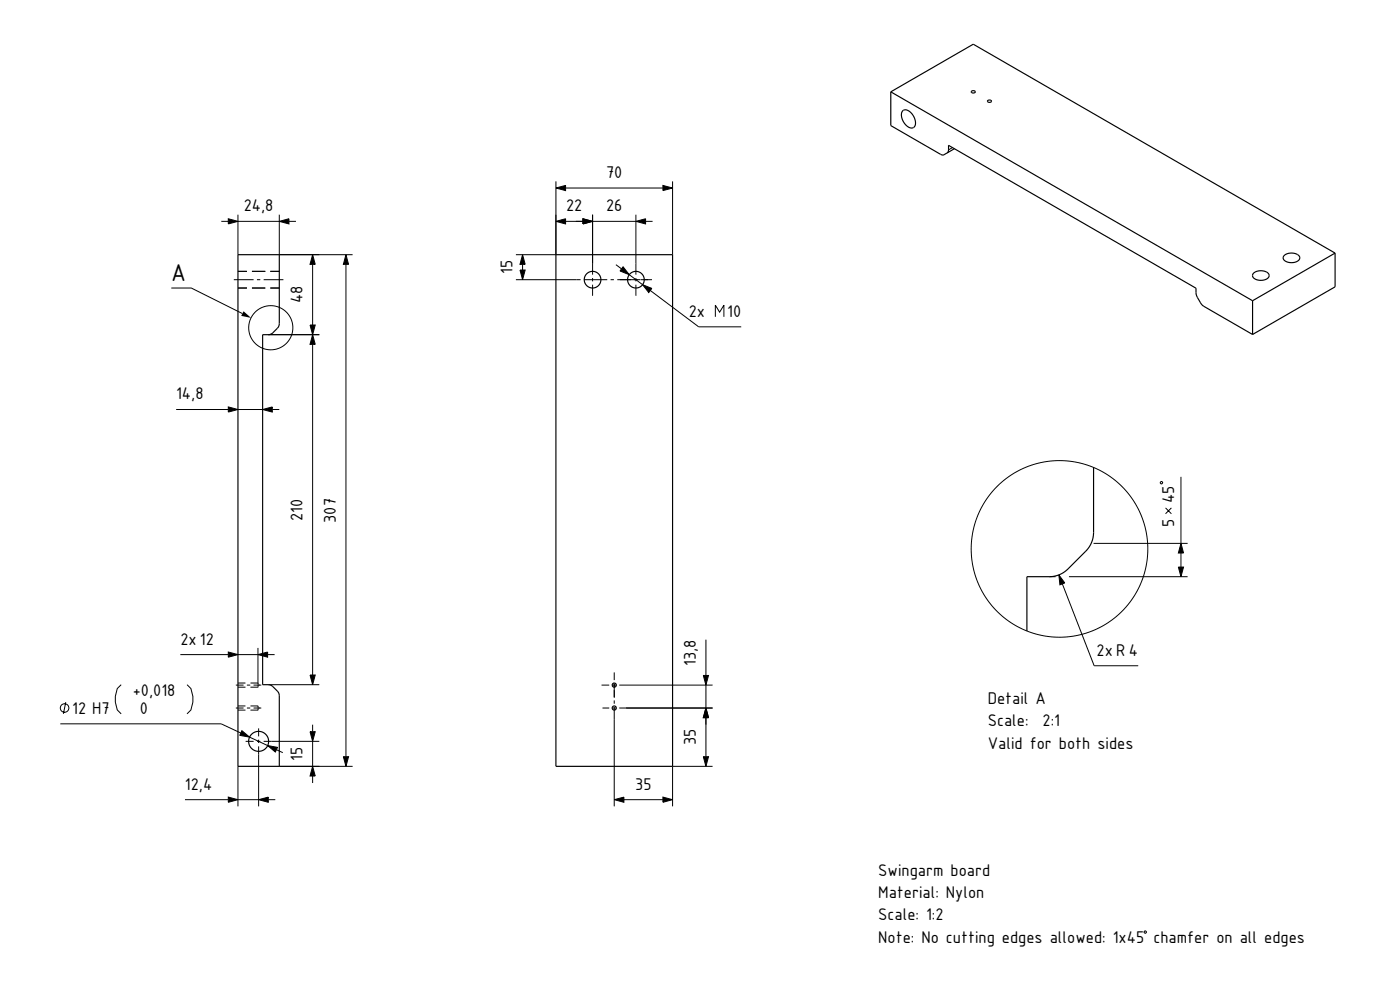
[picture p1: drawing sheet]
<svg xmlns="http://www.w3.org/2000/svg" width="420mm" height="297mm" viewBox="0 0 420 297" stroke-linecap="round" stroke-linejoin="round" font-family="sans-serif">
<g fill="none" stroke="#000" stroke-width=".3">
<path d="M166.8 56.4l2.9-.8v1.6zM166.8 54.4v22h-12M169.7 56.4h29.2M198.9 55.6l2.9 .8-2.9 .8zM201.8 54.4v22M285.7 44.3l-1.1 .7M66.4 66.4h2.1M68.5 65.6l2.9 .8-2.9 .8zM71.4 64.4v12M71.4 66.4h12.4M83.8 66.4l2.9-.8v1.6zM83.8 64.4v12h22"/>
<path d="M86.7 66.4h2.1M93.8 76.4l.8 2.9h-1.6zM93.8 79.3v18.2M103.8 76.4l.8 2.9h-1.6zM103.8 79.3v147.7M156.8 76.4l.8 2.9h-1.6zM156.8 79.3v1.7M166.8 66.4l2.9-.8v1.6zM169.7 66.4h5.2M174.9 65.6l2.9 .8-2.9 .8zM177.8 64.4v18M177.8 66.4h13"/>
<path d="M184.8 79.4l1.7 1.3M190.8 66.4l2.9-.8v1.6zM190.8 64.4v18M193.7 66.4h2.1M51.4 86.4h6l15.3 7.7M70.1 83.9h6M71.4 86.4h2.7M71.4 81.4h2.7M75.6 86.4h4M75.6 81.4h4M77.1 83.9h1M79.1 83.9h5.9"/>
<path d="M81.1 86.4h2.7M81.1 81.4h2.7M93 97.5h1.6l-.8 2.9zM154.8 83.9h19.4M156 81h1.6l-.8 2.9zM175.2 83.9h7M177.8 83.4v1M177.8 85.4v3.3M183.2 83.9h1M185.2 83.9h7M186.9 80l1.9 2.4-2.8-1.1zM188.8 82.4l4 3"/>
<path d="M190.8 83.4v1M190.8 85.4v3.3M192.3 83.9h3.3M192.8 85.4l2.8 1.1-1 1.3zM193.2 83.9h1.2M195.1 87.1l14.5 11h12.8M214.6 95v-3.5l1.3 2.1 1.3-2.1v3.5M80.5 100.4h15.3M93.8 100.4l.8 2.9h-1.6zM93.8 103.3v99.2M52.8 122.9h15.7M68.5 122.1l2.9 .8-2.9 .7z"/>
<path d="M71.4 122.9h7.4M78.8 122.9l2.9-.8v1.5zM81.7 122.9h2.1M348.3 144.5l.5 .2-.2 .5-.5-.3zM349.7 152.4l1.7 1.7M351.4 152.4l-1.7 1.7M354.3 143.1v19.9M314.8 173h1.9M317.7 172.5l1.7 2.4-1.4 .6zM318.7 175.2l9.5 24.5h13.3M320.7 173h35.6M328.1 163h28.2"/>
<path d="M353.5 170.1h1.6l-.8 2.9zM354.3 163l.8 2.9h-1.6zM354.3 165.9v4.2M54.1 196.4h14.4M68.5 195.6l2.9 .8-2.9 .8zM71.4 196.4h6M77.4 196.4l2.9-.8v1.6zM77.4 194.4v10.7M80.3 196.4h2.1M211.8 191.9v10.7M18.1 217.2h48.3l5.8 2.7M19.7 210.7l-.7 3.5"/>
<path d="M36.4 205.4l-1.2 1.2-.6 2.3v1.8l.6 2.3 1.2 1.2M56.1 205.4l1.2 1.2 .6 2.3v1.8l-.6 2.3-1.2 1.2M70.8 212.4h2.3M70.8 205.5h2.3M71.4 211.8h2.2M71.4 213h2.2M71.4 206.2h2.2M71.4 204.9h2.2M72.6 219.2l2.3 1.9-3-.5zM74.1 212.4h1M74.1 205.5h1M75.1 204.9h2.3l.1 .2"/>
<path d="M75.1 211.8h2.3M75.1 213h2.3M75.1 206.2h2.3M76.1 212.4h2.3M76.1 205.5h2.3M77.4 205.3v.4M77.4 205.9v.3M77.4 211.8v.2M77.4 212.2v.4M77.4 212.8v.2M77.4 211.8l.1 .2M77.5 212.8l-.1 .2"/>
<path d="M77.5 205.9l-.1 .3M77.6 218.5v2.4M77.6 205.3v.4M77.6 212.2v.4M80.5 205.4h15.3M93 202.5h1.6l-.8 2.9zM93 219.5h1.6l-.8 2.9zM93.8 217.4v2.1M180.5 205.5h2.3M180.7 212.4h2.1M183.8 212.4h1M183.8 205.5h1"/>
<path d="M184.3 201.7v2.3M184.3 205v4.3M184.3 210.1v1M184.3 212.1v29.8M185.8 212.4h28M185.8 205.5h28M211 202.6h1.6l-.8 2.9zM211.8 212.4l.8 2.9h-1.6zM211.8 205.5v6.9M211.8 215.3v11.7M55.5 239.9h13M68.5 239.1l2.9 .8-2.9 .8z"/>
<path d="M71.4 229.9v12M71.4 239.9h6.2M73.7 222.4h2.4M74.9 221.1l5.4 2.6M77.1 222.4h1M77.6 239.9l2.9-.8v1.6zM77.6 221.9v1M77.6 223.9v18M79.1 222.4h16.7M80.3 223.7l3 .5-.7 1.4zM80.5 239.9h2.1M82.9 224.9l1.9 .9"/>
<path d="M83.8 229.9h22M93.8 229.9l.8 2.9h-1.6zM93.8 222.4v7.5M93.8 232.8v2.1M103 227h1.6l-.8 2.9zM184.3 239.9l2.9-.8v1.6zM187.2 239.9h11.7M198.9 239.1l2.9 .8-2.9 .8zM211 227h1.6l-.8 2.9zM213.8 229.9h-12v12M343.2 279.5l.5-.2 .2 .4-.4 .3z"/>
<circle cx="81.2" cy="98.3" r="6.6"/>
<circle cx="317.9" cy="164.7" r="26.5"/>
<circle cx="19.4" cy="212.4" r="1.28"/>
</g>
<g fill="none" stroke="#000" stroke-width=".35">
<path d="M267.2 27.6v10.1l15.2 8.7 .6 .1 1.1-.6M267.2 27.6l108.6 62.6M267.2 27.6l24.8-14.3 108.5 62.6M270.8 33.3a2.14 2.14 0 0 1 3 1.2 2.68 2.68 0 0 1 .1 3.8 3.5 3.5 0 0 1-3.4-3.3v-1zM291.4 27.4a.64 .64 0 0 1 .7-.2 .64 .64 0 0 1 .5 .5 .64 .64 0 0 1-.7 .2 .64 .64 0 0 1-.5-.5zM296.3 30.2a.65 .65 0 0 1 .6-.2 .65 .65 0 0 1 .5 .5 .64 .64 0 0 1-.6 .2 .64 .64 0 0 1-.5-.5zM284.1 45.9l.4-.7 .1-1.6 74.2 42.9 .2 2.2 1.3 2.4 .6 .7 14.9 8.5M286.3 44.6l-2.2 1.3M71.4 76.4h12.4v21l-.4 .9-2 1.9-.7 .2h-1.9v105h2l.7 .3 1.8 1.7 .4 .8 .1 21.7h-12.4zM166.8 76.4h35v153.5h-35zM385.3 76.6a3.2 3.2 0 0 1 4.6 .6 2.35 2.35 0 0 1-3.1 1.5 1.48 1.48 0 0 1-1.7-1.8zM400.5 75.9l-24.7 14.3"/>
<path d="M400.5 75.9v10.2l-24.7 14.2M375.8 90.2v10.1M376.1 81.9a3.2 3.2 0 0 1 4.6 .6 2.35 2.35 0 0 1-3.1 1.6 1.49 1.49 0 0 1-1.7-1.9zM328.1 140.2v19.5a8 8 0 0 1-2.4 5.7l-5.3 5.3a8 8 0 0 1-5.6 2.3h-6.7v16.3"/>
<circle cx="177.8" cy="83.9" r="2.5"/>
<circle cx="190.8" cy="83.9" r="2.5"/>
<circle cx="184.3" cy="205.5" r=".63"/>
<circle cx="184.3" cy="212.4" r=".63"/>
<circle cx="77.6" cy="222.4" r="3"/>
</g>
<g fill="#000">
<path d="M166.8 56.4l2.9-.8v1.6z" fill-rule="evenodd"/>
<path d="M198.9 55.6l2.9 .8-2.9 .8z" fill-rule="evenodd"/>
<path d="M68.5 65.6l2.9 .8-2.9 .8z" fill-rule="evenodd"/>
<path d="M83.8 66.4l2.9-.8v1.6z" fill-rule="evenodd"/>
<path d="M93.8 76.4l.8 2.9h-1.6z" fill-rule="evenodd"/>
<path d="M103.8 76.4l.8 2.9h-1.6z" fill-rule="evenodd"/>
<path d="M156.8 76.4l.8 2.9h-1.6z" fill-rule="evenodd"/>
<path d="M166.8 66.4l2.9-.8v1.6z" fill-rule="evenodd"/>
<path d="M174.9 65.6l2.9 .8-2.9 .8z" fill-rule="evenodd"/>
<path d="M174.9 65.6l2.9 .8-2.9 .8z" fill-rule="evenodd"/>
<path d="M190.8 66.4l2.9-.8v1.6z" fill-rule="evenodd"/>
<path d="M73.1 93.4l2.2 2-2.9-.6z" fill-rule="evenodd"/>
<path d="M93 97.5h1.6l-.8 2.9z" fill-rule="evenodd"/>
<path d="M156 81h1.6l-.8 2.9z" fill-rule="evenodd"/>
<path d="M186.9 80l1.9 2.4-2.8-1.1z" fill-rule="evenodd"/>
<path d="M192.8 85.4l2.8 1.1-1 1.3z" fill-rule="evenodd"/>
<path d="M93.8 100.4l.8 2.9h-1.6z" fill-rule="evenodd"/>
<path d="M68.5 122.1l2.9 .8-2.9 .7z" fill-rule="evenodd"/>
<path d="M78.8 122.9l2.9-.8v1.5z" fill-rule="evenodd"/>
<path d="M317.7 172.5l1.7 2.4-1.4 .6z" fill-rule="evenodd"/>
<path d="M353.5 170.1h1.6l-.8 2.9z" fill-rule="evenodd"/>
<path d="M354.3 163l.8 2.9h-1.6z" fill-rule="evenodd"/>
<path d="M68.5 195.6l2.9 .8-2.9 .8z" fill-rule="evenodd"/>
<path d="M77.4 196.4l2.9-.8v1.6z" fill-rule="evenodd"/>
<path d="M93 202.5h1.6l-.8 2.9z" fill-rule="evenodd"/>
<path d="M93 219.5h1.6l-.8 2.9z" fill-rule="evenodd"/>
<path d="M211 202.6h1.6l-.8 2.9z" fill-rule="evenodd"/>
<path d="M211.8 212.4l.8 2.9h-1.6z" fill-rule="evenodd"/>
<path d="M211.8 212.4l.8 2.9h-1.6z" fill-rule="evenodd"/>
<path d="M72.6 219.2l2.3 1.9-3-.5z" fill-rule="evenodd"/>
<path d="M77.6 239.9l2.9-.8v1.6z" fill-rule="evenodd"/>
<path d="M80.3 223.7l3 .5-.7 1.4z" fill-rule="evenodd"/>
<path d="M93.8 229.9l.8 2.9h-1.6z" fill-rule="evenodd"/>
<path d="M103 227h1.6l-.8 2.9z" fill-rule="evenodd"/>
<path d="M184.3 239.9l2.9-.8v1.6z" fill-rule="evenodd"/>
<path d="M211 227h1.6l-.8 2.9z" fill-rule="evenodd"/>
<path d="M68.5 239.1l2.9 .8-2.9 .8z" fill-rule="evenodd"/>
<path d="M198.9 239.1l2.9 .8-2.9 .8z" fill-rule="evenodd"/>
</g>
<text font-size="7" x="51.4" y="84.4">A</text>
<g font-size="4.9">
<text x="181.8" y="53.4">70</text>
<text x="73.1" y="63.4">24,8</text>
<text x="169.8" y="63.4">22</text>
<text x="181.8" y="63.4">26</text>
<text x="153.8" y="82.3" transform="rotate(-90 153.8 82.3)">15</text>
<text x="90.8" y="91" transform="rotate(-90 90.8 91)">48</text>
<text x="206.6" y="95">2x</text>
<text x="218.2" y="95">10</text>
<text x="52.8" y="119.8">14,8</text>
<text x="352.3" y="150.9" transform="rotate(-90 352.3 150.9)">45</text>
<text x="90.8" y="156.2" transform="rotate(-90 90.8 156.2)">210</text>
<text x="100.8" y="156.8" transform="rotate(-90 100.8 156.8)">307</text>
<text x="352.3" y="158.1" transform="rotate(-90 352.3 158.1)">5</text>
<text x="54.1" y="193.4">2x 12</text>
<text x="329" y="196.7">2x R 4</text>
<text x="208.8" y="199.8" transform="rotate(-90 208.8 199.8)">13,8</text>
<text x="39.8" y="208.9">+0,018</text>
<text x="21.7" y="214.2">12 H7</text>
<text x="42" y="214.2">0</text>
<text x="296.3" y="211.3">Detail A</text>
<text x="296.3" y="217.9">Scale:</text>
<text x="312.8" y="217.9">2:1</text>
<text x="208.8" y="223.6" transform="rotate(-90 208.8 223.6)">35</text>
<text x="296.3" y="224.6">Valid for both sides</text>
<text x="90.8" y="228.3" transform="rotate(-90 90.8 228.3)">15</text>
<text x="55.5" y="236.9">12,4</text>
<text x="190.6" y="236.9">35</text>
<text x="263.5" y="262.8">Swingarm board</text>
<text x="263.5" y="269.5">Material: Nylon</text>
<text x="263.5" y="276.1">Scale: 1:2</text>
<text x="263.5" y="282.8">Note: No cutting edges allowed: 1x45 chamfer on all edges</text>
</g>
</svg>
